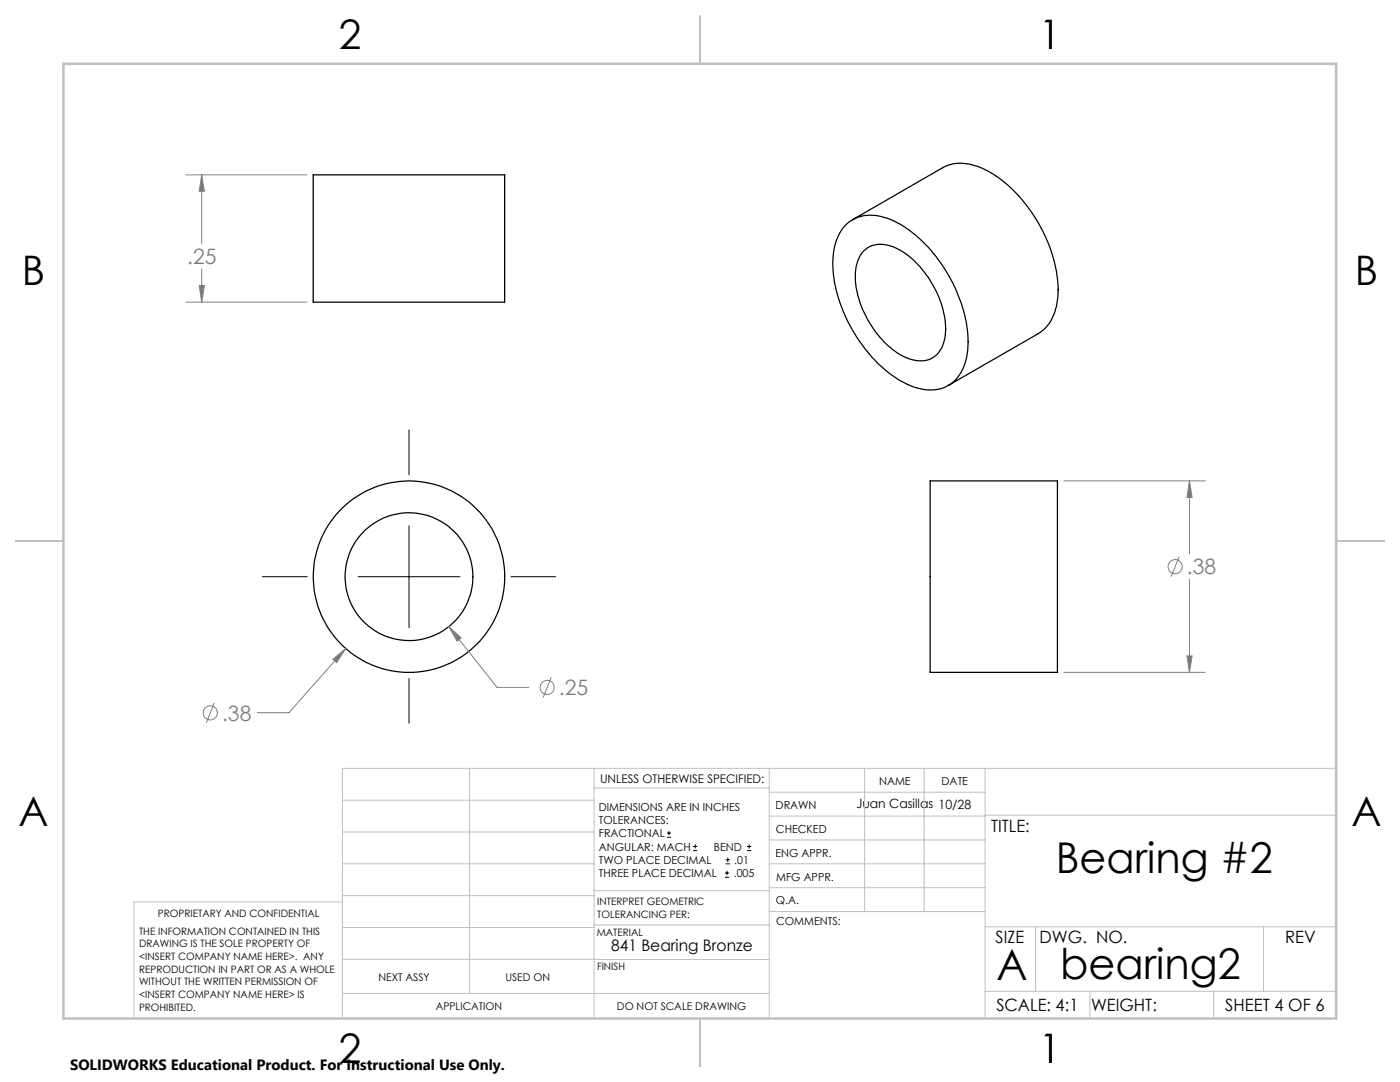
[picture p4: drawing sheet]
<svg xmlns="http://www.w3.org/2000/svg" width="279mm" height="216mm" viewBox="0 0 279 216" stroke-linecap="round" stroke-linejoin="round" font-family="sans-serif">
<g fill="none" stroke="#000" stroke-width=".25">
<path d="M62.5 34.9h38.2v25.4h-38.2zM168.6 45.1a7.4 7.4 0 0 1 8-1.7 22.5 22.5 0 0 1 10.7 8.5 27.7 27.7 0 0 1 5.8 17.7 8.6 8.6 0 0 1-4.3 7.6 9.4 9.4 0 0 1-8.5-.9 28.4 28.4 0 0 1-12.1-14.4 20.9 20.9 0 0 1-1.3-13.9l.7-1.5zM170.1 43.9l18-10.4a8.5 8.5 0 0 1 7.7 0 26.2 26.2 0 0 1 11.8 11.8 25.6 25.6 0 0 1 3.4 14.6 8.5 8.5 0 0 1-3.8 6.7l-17.9 10.3M172.2 50.2a5.3 5.3 0 0 1 6.4-.8 19.4 19.4 0 0 1 9.4 11.8 10.8 10.8 0 0 1-.4 8.8 4.8 4.8 0 0 1-6 1.6 16.6 16.6 0 0 1-8.7-8.4 14.7 14.7 0 0 1-1.8-11l.6-1.3zM185.6 96h25.4v38.2h-25.4z"/>
<circle cx="81.6" cy="115.1" r="12.7"/>
<circle cx="81.6" cy="115.1" r="19.1"/>
</g>
<g fill="none" stroke="#808080" stroke-width=".2">
<path d="M37.1 34.9h24.1M40.3 34.9l.5 3.3h-1zM40.3 34.9v13.7M39.8 57h1l-.5 3.3zM40.3 53.7v6.6M37.1 60.3h24.1M212.3 96h28.3M237.4 96l.5 3.3h-1zM237.4 96v14.5M235.3 111.1l-1.6 4M237.4 115.6v18.6M66.4 131.6l2.6-2.2-1.8 2.8z"/>
<path d="M69 129.4l-11.3 12.8h-6.4M89.6 125l2.4 2.3-.8 .7zM89.6 125l9.6 12.2h6.4M110 135.1l-1.6 4.1M212.3 134.2h28.3M236.9 130.9h1l-.5 3.3zM42.8 140.2l-1.6 4.1"/>
<circle cx="234.5" cy="113.1" r="1.41"/>
<circle cx="109.2" cy="137.2" r="1.4"/>
<circle cx="42" cy="142.2" r="1.41"/>
</g>
<g fill="none" stroke="#000" stroke-width=".2">
<path d="M81.6 85.8v9M52.4 115.1h8.9M71.5 115.1h20.3M81.6 104.9v20.3M102 115.1h8.9M81.6 135.4v8.9M133.1 167.1h.8M133.1 166.2h.8M133.5 165.8v.9M138.3 169.7h.8M138.3 168.9h.8M138.7 168.5v.8"/>
<path d="M144.7 175h.8M144.7 174.2h.8M144.8 172.4h.9M144.8 171.6h.9M145.1 173.8v.8M145.2 171.1v.9M149.1 169.7h.8M149.1 168.9h.8M149.5 168.5v.8"/>
</g>
<g fill="none" stroke="#c0c0c0" stroke-width=".2">
<path d="M68.3 159.7h50.3M93.7 153.3v44.9M118.6 153.3v49.9M118.6 157.2h34.9M153.5 153.3v49.9M153.5 158.1h43.1M172.5 153.3v28.6M184.4 153.3v28.6M196.6 153.3v49.9M266.7 153.3h-198.4v49.9M68.3 178.7h50.3M68.3 172.4h50.3"/>
<path d="M68.3 166h50.3M68.3 180h-41.6v23.2M118.6 177.7h35M153.5 167.6h43.1M153.5 162.8h43.1M153.5 172.4h43.1M153.5 177.1h43.1M196.6 162.7h70.1M68.3 198.2h85.2M68.3 191.4l85.2 .1M68.3 185.1h50.3M118.6 184.6h35"/>
<path d="M153.6 181.9h43M196.6 197.8h70.1M196.6 184.9h70.1M206.7 184.9v12.9M217.5 197.8v5.4M242.2 197.8v5.4M252.2 184.9v12.9"/>
</g>
<path d="M139.7 3.2v9.5M3.1 107.9h9.6M266.7 107.9h9.5M139.7 203.2v9.6" fill="none" stroke="#c0c0c0" stroke-width=".25"/>
<path d="M12.7 12.7h254v190.5h-254z" fill="none" stroke="#c0c0c0" stroke-width=".5"/>
<path d="M66.4 131.6l.8 .6 1.8-2.8zM89.6 125l1.6 3 .8-.7zM237.4 96l.5 3.3h-1zM236.9 130.9h1l-.5 3.3zM40.3 34.9l.5 3.3h-1zM39.8 57h1l-.5 3.3z" fill="#808080"/>
<g font-size="8.5">
<text x="210.7" y="174.2">Bearing #2</text>
<text x="198.9" y="195.5">A</text>
<text x="211.6" y="195.4">bearing2</text>
</g>
<g font-size="8.1">
<text x="67.6" y="9.7">2</text>
<text x="207.3" y="9.7">1</text>
<text x="4.4" y="57">B</text>
<text x="270.4" y="57">B</text>
<text x="3.7" y="164.9">A</text>
<text x="269.7" y="164.9">A</text>
<text x="67.6" y="212.2">2</text>
<text x="207.3" y="212.2">1</text>
</g>
<g font-size="4.2" fill="#808080">
<text x="37.4" y="52.7">.25</text>
<text x="236.9" y="114.6">.38</text>
<text x="44.3" y="143.8">.38</text>
<text x="111.5" y="138.7">.25</text>
</g>
<g font-size="3.4">
<text x="197.8" y="166">TITLE:</text>
<text x="198.7" y="188.1">SIZE</text>
<text x="207.5" y="188.1">DWG. NO.</text>
<text x="256.5" y="188.2">REV</text>
<text x="198.8" y="201.7">SCALE: 4:1</text>
<text x="217.7" y="201.8">WEIGHT:</text>
<text x="244.5" y="201.7">SHEET 4 OF 6</text>
</g>
<text font-size="3.2" x="122" y="189.8">841 Bearing Bronze</text>
<text font-size="3" x="14" y="213.5">SOLIDWORKS Educational Product. For Instructional Use Only.</text>
<text font-size="2.5" x="170.9" y="161.3">Juan Casillas 10/28</text>
<text font-size="2.4" x="119.8" y="156.2">UNLESS OTHERWISE SPECIFIED:</text>
<g font-size="2.2">
<text x="119.5" y="161.8">DIMENSIONS ARE IN INCHES</text>
<text x="154.8" y="161.4">DRAWN</text>
<text x="175.4" y="156.6">NAME</text>
<text x="187.9" y="156.7">DATE</text>
<text x="119.5" y="164.4">TOLERANCES:</text>
<text x="119.5" y="167.1">FRACTIONAL</text>
<text x="154.9" y="166.3">CHECKED</text>
<text x="119.5" y="169.7">ANGULAR: MACH</text>
<text x="119.5" y="172.4">TWO PLACE DECIMAL</text>
<text x="142.5" y="169.7">BEND</text>
<text x="146.6" y="172.4">.01</text>
<text x="154.8" y="170.9">ENG APPR.</text>
<text x="119.5" y="175">THREE PLACE DECIMAL</text>
<text x="146.4" y="175">.005</text>
<text x="154.9" y="175.7">MFG APPR.</text>
<text x="154.9" y="180.4">Q.A.</text>
<text x="154.9" y="184.6">COMMENTS:</text>
</g>
<g font-size="2.1">
<text x="75.5" y="195.7">NEXT ASSY</text>
<text x="100.9" y="195.7">USED ON</text>
<text x="86.9" y="201.5">APPLICATION</text>
<text x="123.1" y="201.6">DO NOT SCALE DRAWING</text>
</g>
<g font-size="2">
<text x="31.5" y="182.9">PROPRIETARY AND CONFIDENTIAL</text>
<text x="119.2" y="180.6">INTERPRET GEOMETRIC</text>
<text x="119.2" y="183.1">TOLERANCING PER:</text>
<text x="27.8" y="186.5">THE INFORMATION CONTAINED IN THIS</text>
<text x="27.8" y="189">DRAWING IS THE SOLE PROPERTY OF</text>
<text x="27.8" y="191.6">&lt;INSERT COMPANY NAME HERE&gt;. ANY</text>
<text x="119.1" y="186.7">MATERIAL</text>
<text x="27.8" y="194.1">REPRODUCTION IN PART OR AS A WHOLE</text>
<text x="27.8" y="196.6">WITHOUT THE WRITTEN PERMISSION OF</text>
<text x="119.1" y="193.5">FINISH</text>
<text x="27.8" y="199.1">&lt;INSERT COMPANY NAME HERE&gt; IS</text>
<text x="27.8" y="201.7">PROHIBITED.</text>
</g>
</svg>
